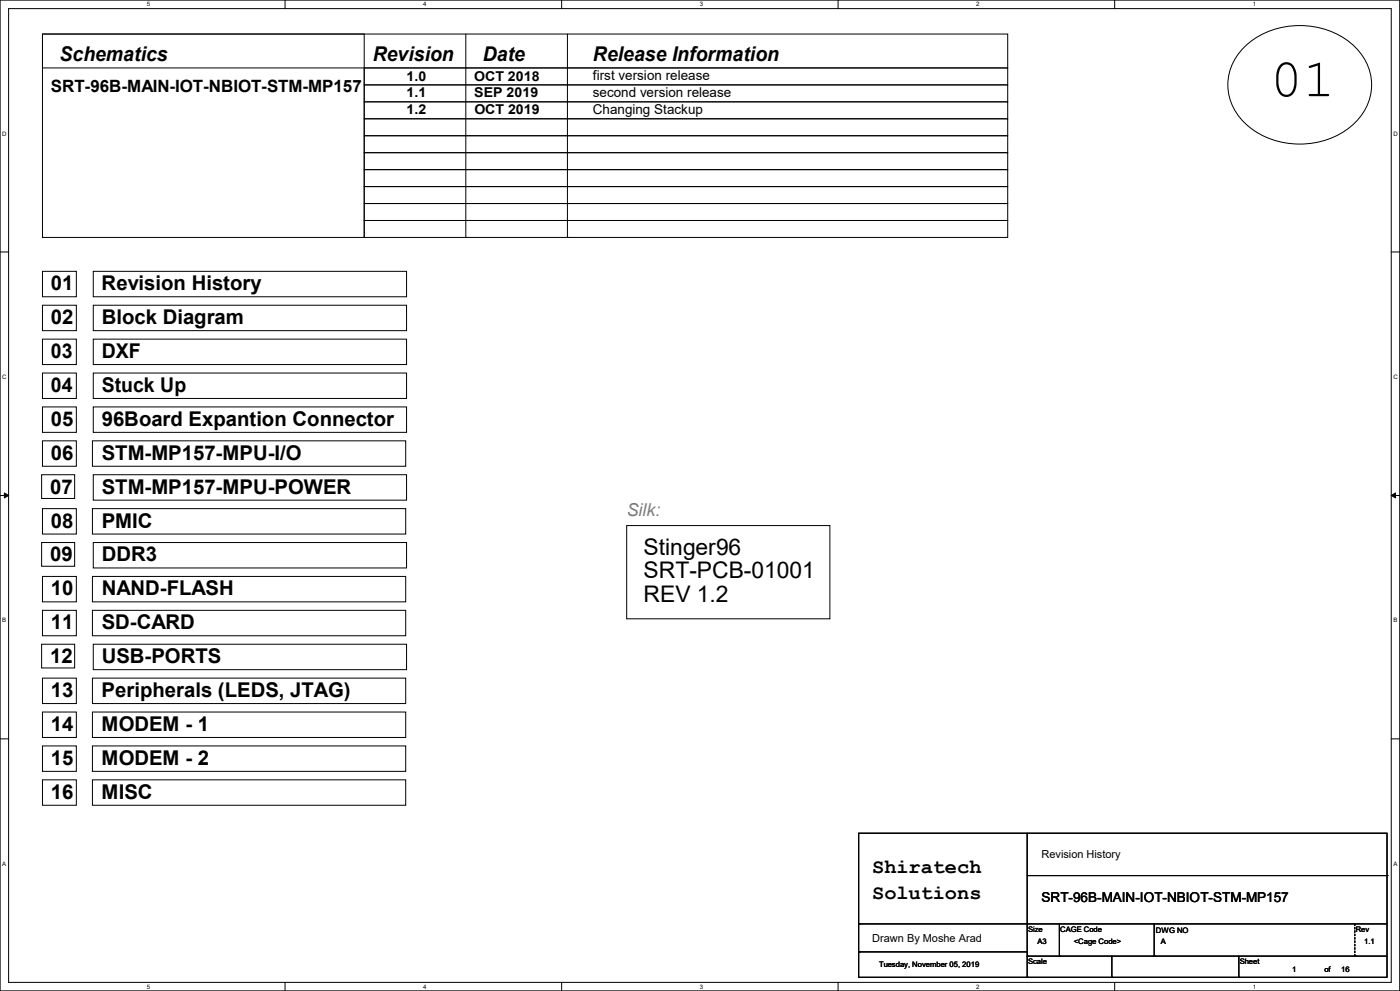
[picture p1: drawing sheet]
<svg xmlns="http://www.w3.org/2000/svg" width="420mm" height="297mm" viewBox="0 0 420 297" stroke-linecap="round" stroke-linejoin="round" font-family="sans-serif">
<path d="M0 0h419.9v297h-419.9zM2.6 2.6h414.8v291.8h-414.8z" fill="none" stroke="#000" stroke-width=".3"/>
<g fill="#fff">
<path d="M44 .3h1v2h-1z"/>
<path d="M44 294.7h1v2h-1z"/>
</g>
<path d="M85.5 0v2.6M85.5 294.4v2.6" fill="none" stroke="#000" stroke-width=".3"/>
<g fill="#fff">
<path d="M127 .3h.9v2h-.9z"/>
<path d="M127 294.7h.9v2h-.9z"/>
</g>
<path d="M168.5 0v2.6M168.5 294.4v2.6" fill="none" stroke="#000" stroke-width=".3"/>
<g fill="#fff">
<path d="M209.9 .3h1v2h-1z"/>
<path d="M209.9 294.7h1v2h-1z"/>
</g>
<path d="M251.4 0v2.6M251.4 294.4v2.6" fill="none" stroke="#000" stroke-width=".3"/>
<g fill="#fff">
<path d="M292.9 .3h.9v2h-.9z"/>
<path d="M292.9 294.7h.9v2h-.9z"/>
</g>
<path d="M334.4 0v2.6M334.4 294.4v2.6" fill="none" stroke="#000" stroke-width=".3"/>
<g fill="#fff">
<path d="M375.8 .3h1v2h-1z"/>
<path d="M375.8 294.7h1v2h-1z"/>
<path d="M.7 39h1.2v2h-1.2z"/>
<path d="M418 39h1.3v2h-1.3z"/>
<path d="M.7 112h1.2v2h-1.2z"/>
<path d="M418 112h1.3v2h-1.3z"/>
</g>
<path d="M0 75.5h2.6M417.4 75.5h2.5" fill="none" stroke="#000" stroke-width=".3"/>
<g fill="#fff">
<path d="M.7 185h1.2v1.9h-1.2z"/>
<path d="M418 185h1.2v1.9h-1.2z"/>
</g>
<path d="M0 148.5h2.6M417.4 148.5h2.5" fill="none" stroke="#000" stroke-width=".3"/>
<path d="M1.3 147.7l1.3 .8-1.3 .7zM417.4 148.5l1.2-.8v1.5z" fill="#000" stroke="#000" stroke-width=".3"/>
<g fill="#fff">
<path d="M.7 257.9h1.2v2h-1.2z"/>
<path d="M418 257.9h1.2v2h-1.2z"/>
</g>
<g fill="none" stroke="#000" stroke-width=".3">
<path d="M12.7 10.2h96.6v61h-96.6zM12.7 10.2h289.6v10.2h-289.6zM139.7 10.2v61M170.2 10.2v61M373.4 14a24.5 24.5 0 0 1 34.1 1.2 15.5 15.5 0 0 1-2.3 22.8 24.6 24.6 0 0 1-32.9-2.3 15.4 15.4 0 0 1 1.1-21.7zM109.3 20.4h193v5h-193zM109.3 30.5h193v5.1h-193zM109.3 35.6h193v5.1h-193zM109.3 25.4h193v5.1h-193zM109.3 40.7h193v5.1h-193zM109.3 45.8h193v5h-193zM109.3 50.8h193v5.1h-193z"/>
<path d="M109.3 55.9h193v5.1h-193zM109.3 66.1h193v5.1h-193zM109.3 61h193v5.1h-193zM139.7 71.2h.1M170.2 71.2h.1M12.7 81.3h10.2v7.6h-10.2zM12.7 91.5h10.2v7.6h-10.2zM28 81.3h94v7.6h-94zM28 91.5h94v7.6h-94zM12.7 101.6h10.2v7.7h-10.2zM12.7 111.8h10.2v7.6h-10.2zM28 101.6h94v7.7h-94z"/>
<path d="M28 111.8h94v7.6h-94zM12.7 122h10.2v7.6h-10.2zM12.7 132.1h10.2v7.6h-10.2zM27.7 132.1h94v7.6h-94zM28 122h94v7.6h-94zM12.5 142.3h9.9v7.1h-9.9zM12.7 152.4h10.2v7.7h-10.2zM27.7 152.4h94v7.7h-94zM28 142.3h94v7.6h-94zM188 157.5h61v28h-61zM12.5 162.6h9.9v7.1h-9.9zM12.7 172.8h10.2v7.6h-10.2z"/>
<path d="M27.7 172.8h94v7.6h-94zM28 162.6h94v7.6h-94zM12.5 193.1h9.9v7.1h-9.9zM12.7 182.9h10.2v7.6h-10.2zM27.7 182.9h94v7.6h-94zM28 193.1h94v7.6h-94zM12.7 203.2h10.2v7.7h-10.2zM12.7 213.4h10.2v7.6h-10.2zM27.7 203.2h94v7.7h-94zM27.7 213.4h94v7.6h-94zM0 221.4h2.6M12.7 223.6h10.2v7.6h-10.2z"/>
<path d="M12.7 233.7h10.2v7.6h-10.2zM27.7 223.6h94v7.6h-94zM27.7 233.7h94v7.6h-94zM417.4 221.4h2.5M257.6 249.7h158.5v43.2h-158.5zM308.1 249.7v43.2M257.9 276.9h.1M257.9 276.9h158.2M308.1 262.4h108M317.8 276.9v9.7M346.2 276.9v9.7M416.1 262.4h.1"/>
<path d="M257.9 285.3h.1M257.9 285.3h50.2M308.1 286.6h.1M308.1 292.9h.1M308.1 286.6h108M317.8 286.6h.1M333.5 292.9h.1M333.5 286.6v6.3M346.2 286.6h.1M371.6 292.9h.1M371.6 286.6v6.3"/>
</g>
<path d="M406.4 276.9v9.7M406.4 286.6h.1" fill="none" stroke="#000" stroke-width=".3" stroke-dasharray=".5"/>
<text font-size="16.3" x="381" y="28.8">01</text>
<g font-size="6.9">
<text x="193.1" y="166.2">Stinger96</text>
<text x="193.1" y="173.3">SRT-PCB-01001</text>
<text x="193.1" y="180.3">REV 1.2</text>
</g>
<g font-size="6.1">
<text x="17.8" y="18.4">Schematics</text>
<text x="111.8" y="18.4">Revision</text>
<text x="144.8" y="18.4">Date</text>
<text x="177.8" y="18.4">Release Information</text>
<text x="15.3" y="87">01</text>
<text x="30.5" y="87">Revision History</text>
<text x="15.3" y="97.2">02</text>
<text x="30.5" y="97.2">Block Diagram</text>
<text x="15.3" y="107.3">03</text>
<text x="30.5" y="107.3">DXF</text>
<text x="15.3" y="117.5">04</text>
<text x="30.5" y="117.5">Stuck Up</text>
<text x="15.3" y="127.6">05</text>
<text x="30.5" y="127.6">96Board Expantion Connector</text>
<text x="15.3" y="137.8">06</text>
<text x="30.5" y="137.8">STM-MP157-MPU-I/O</text>
<text x="15" y="148">07</text>
<text x="30.5" y="148">STM-MP157-MPU-POWER</text>
<text x="15.3" y="158.1">08</text>
<text x="30.5" y="158.1">PMIC</text>
<text x="15" y="168.3">09</text>
<text x="30.5" y="168.3">DDR3</text>
<text x="15.3" y="178.4">10</text>
<text x="30.5" y="178.4">NAND-FLASH</text>
<text x="15.3" y="188.6">11</text>
<text x="30.5" y="188.6">SD-CARD</text>
<text x="15" y="198.8">12</text>
<text x="30.5" y="198.8">USB-PORTS</text>
<text x="15.3" y="208.9">13</text>
<text x="30.5" y="208.9">Peripherals (LEDS, JTAG)</text>
<text x="15.3" y="219.1">14</text>
<text x="30.5" y="219.1">MODEM - 1</text>
<text x="15.3" y="229.2">15</text>
<text x="30.5" y="229.2">MODEM - 2</text>
<text x="15.3" y="239.4">16</text>
<text x="30.5" y="239.4">MISC</text>
<text x="261.7" y="261.7">Shiratech</text>
<text x="261.7" y="269.3">Solutions</text>
</g>
<text font-size="5.3" fill="#8000ff" x="188" y="154.7">Silk:</text>
<text font-size="5.1" x="15.3" y="27.6">SRT-96B-MAIN-IOT-NBIOT-STM-MP157</text>
<g font-size="4.1">
<text x="122" y="24.1">1.0</text>
<text x="122" y="29.2">1.1</text>
<text x="142.3" y="24.1">OCT 2018</text>
<text x="142.3" y="29.2">SEP 2019</text>
<text x="177.8" y="24">first version release</text>
<text x="177.8" y="29.1">second version release</text>
<text x="122" y="34.3">1.2</text>
<text x="142.3" y="34.3">OCT 2019</text>
<text x="177.8" y="34.2">Changing Stackup</text>
<text x="312.5" y="270.4">SRT-96B-MAIN-IOT-NBIOT-STM-MP157</text>
</g>
<g font-size="3.3">
<text x="312.5" y="257">Revision History</text>
<text x="261.7" y="282.4">Drawn By Moshe Arad</text>
</g>
<g font-size="2.3">
<text x="308.4" y="279.2">Size</text>
<text x="318.1" y="279.2">CAGE Code</text>
<text x="346.8" y="279.5">DWG NO</text>
<text x="406.7" y="279.2">Rev</text>
<text x="311.2" y="282.8">A3</text>
<text x="322.1" y="282.8">&lt;Cage Code&gt;</text>
<text x="348.3" y="282.8">A</text>
<text x="409.2" y="282.8">1.1</text>
<text x="263.7" y="289.9">Tuesday, November 05, 2019</text>
<text x="308.4" y="288.9">Scale</text>
<text x="371.9" y="288.9">Sheet</text>
<text x="387.7" y="291.4">1</text>
<text x="397.3" y="291.4">of</text>
<text x="402.4" y="291.4">16</text>
</g>
<g font-size="1.8">
<text x="44" y="1.9">5</text>
<text x="127" y="1.9">4</text>
<text x="209.9" y="1.9">3</text>
<text x="292.9" y="1.9">2</text>
<text x="375.8" y="1.9">1</text>
<text x=".7" y="40.6">D</text>
<text x="418" y="40.6">D</text>
<text x=".7" y="113.6">C</text>
<text x="418" y="113.6">C</text>
<text x=".7" y="186.6">B</text>
<text x="418" y="186.6">B</text>
<text x=".7" y="259.5">A</text>
<text x="418" y="259.5">A</text>
<text x="44" y="296.3">5</text>
<text x="127" y="296.3">4</text>
<text x="209.9" y="296.3">3</text>
<text x="292.9" y="296.3">2</text>
<text x="375.8" y="296.3">1</text>
</g>
</svg>
